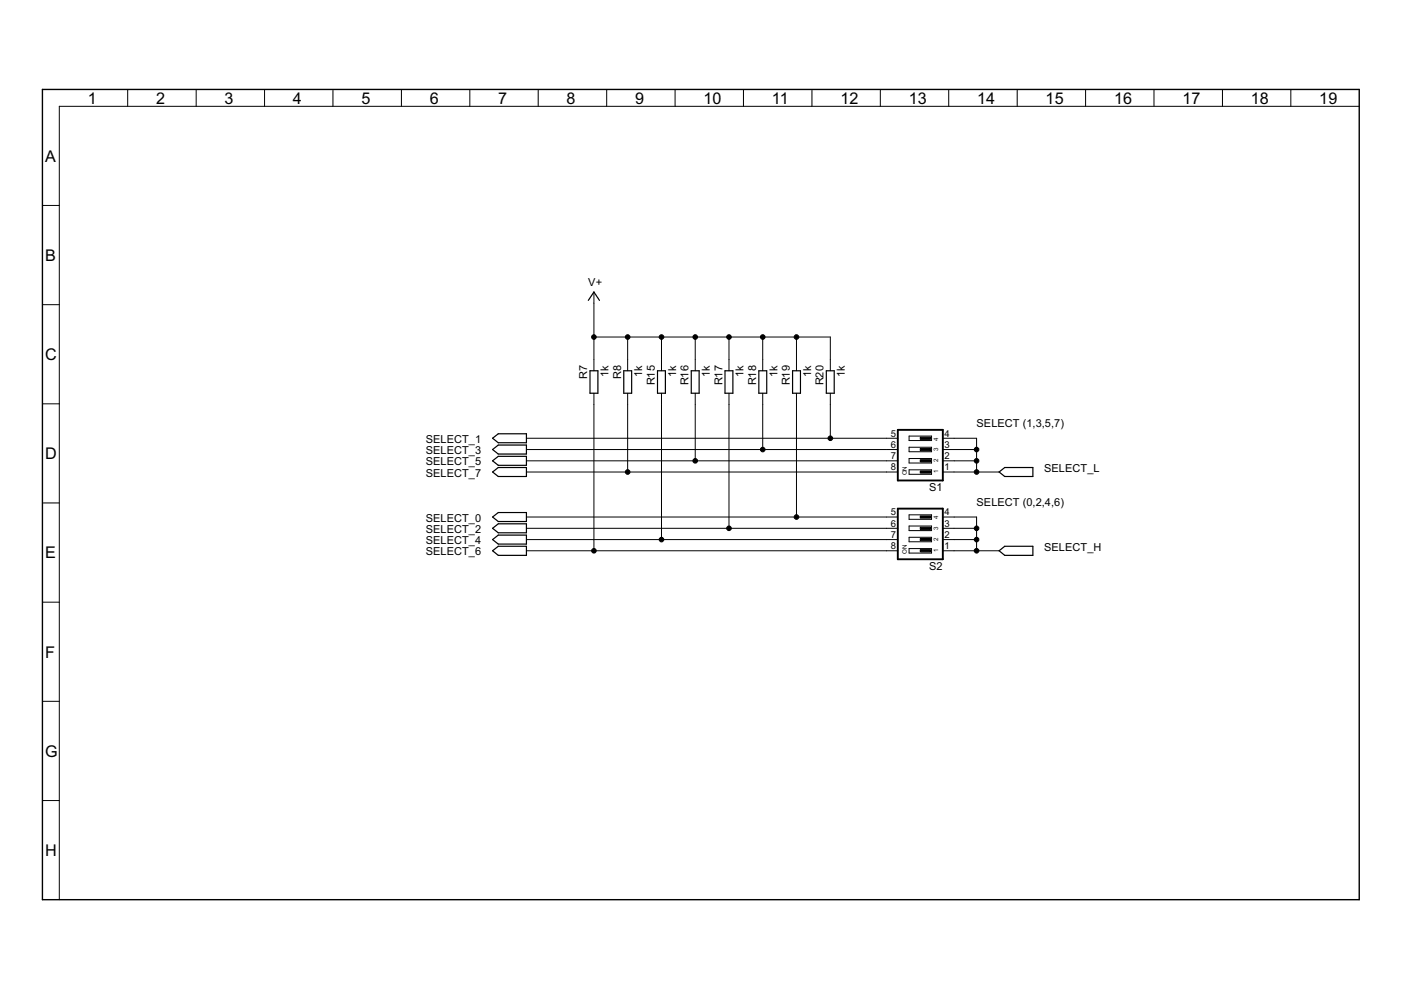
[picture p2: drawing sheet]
<svg xmlns="http://www.w3.org/2000/svg" width="297mm" height="210mm" viewBox="0 0 297 210" stroke-linecap="round" stroke-linejoin="round" font-family="sans-serif">
<g fill="#000" stroke="#000" stroke-width=".25">
<path d="M125.9 61.9l-1.2 1.8zM126.8 78.6v4.8zM125.1 78.6h1.7zM125.9 61.9l1.2 1.8zM133.9 78.6v4.8zM132.2 78.6h1.7zM141.1 78.6v4.8zM139.4 78.6h1.7zM148.2 78.6v4.8zM146.6 78.6h1.6zM155.4 78.6v4.8zM153.7 78.6h1.7z"/>
<path d="M162.6 78.6v4.8zM160.9 78.6h1.7zM169.7 78.6v4.8zM168 78.6h1.7zM176.9 78.6v4.8zM175.2 78.6h1.7zM104.4 92.9l1.2 1zM104.4 95.3l1.2 1zM104.4 97.7l1.2 1zM105.6 93.9h6zM104.4 92.9l1.2-.9zM105.6 96.3h6z"/>
<path d="M104.4 95.3l1.2-.9zM105.6 98.7h6zM104.4 97.7l1.2-.9zM104.4 100.1l1.2-1zM111.6 92v1.9zM105.6 92h6zM111.6 94.4v1.9zM105.6 94.4h6zM111.6 96.8v1.9zM105.6 96.8h6zM105.6 99.1h6zM125.1 78.6v4.8z"/>
<path d="M125.1 83.4h1.7zM132.2 78.6v4.8zM132.2 83.4h1.7zM139.4 78.6v4.8zM139.4 83.4h1.7zM146.6 78.6v4.8zM146.6 83.4h1.6zM153.7 78.6v4.8zM153.7 83.4h1.7zM160.9 78.6v4.8zM160.9 83.4h1.7zM168 78.6v4.8z"/>
<path d="M168 83.4h1.7zM175.2 78.6v4.8zM175.2 83.4h1.7zM211.8 100.1l1.2-1zM213 99.1h6zM104.4 100.1l1.2 .9zM104.4 109.6l1.2 1zM104.4 112l1.2 1zM104.4 114.4l1.2 1zM104.4 116.8l1.2 1zM105.6 101h6zM105.6 110.6h6z"/>
<path d="M104.4 109.6l1.2-.9zM105.6 113h6zM104.4 112l1.2-.9zM105.6 115.4h6zM104.4 114.4l1.2-.9zM105.6 117.8h6zM104.4 116.8l1.2-1zM111.6 99.1v1.9zM111.6 108.7v1.9zM105.6 108.7h6zM111.6 111.1v1.9zM105.6 111.1h6z"/>
<path d="M111.6 113.5v1.9zM105.6 113.5h6zM111.6 115.8v2zM105.6 115.8h6zM211.8 100.1l1.2 .9zM211.8 116.8l1.2 1zM213 101h6zM213 117.8h6zM211.8 116.8l1.2-1zM219 99.1v1.9zM219 115.8v2zM213 115.8h6z"/>
</g>
<g fill="#000" stroke="#000" stroke-width=".21">
<path d="M27.1 19v3.5zM41.6 19v3.5zM56.1 19v3.5zM70.6 19v3.5zM85.1 19v3.5zM99.6 19v3.5zM114.1 19v3.5zM128.6 19v3.5zM143.1 19v3.5zM157.6 19v3.5zM172.1 19v3.5zM186.6 19v3.5z"/>
<path d="M201.1 19v3.5zM215.7 19v3.5zM230.2 19v3.5zM244.7 19v3.5zM259.2 19v3.5zM273.7 19v3.5zM12.6 22.5v168.3zM12.6 22.5h275.6zM9 43.6h3.6zM9 64.6h3.6zM125.9 76.2v2.4zM125.9 61.9v2.4z"/>
<path d="M125.9 64.3v7.2zM125.9 71.5v4.7zM125.9 71.5h7.2zM133.1 76.2v2.4zM133.1 71.5h7.2zM133.1 71.5v4.7zM140.3 76.2v2.4zM140.3 71.5h7.1zM140.3 71.5v4.7zM147.4 76.2v2.4zM147.4 71.5h7.2zM147.4 71.5v4.7z"/>
<path d="M154.6 76.2v2.4zM154.6 71.5h7.1zM154.6 71.5v4.7zM161.7 76.2v2.4zM161.7 71.5h7.2zM161.7 71.5v4.7zM168.9 76.2v2.4zM168.9 71.5h7.1zM168.9 71.5v4.7zM176 76.2v2.4zM176 71.5v4.7zM9 85.6h3.6z"/>
<path d="M111.6 95.3h50.1zM111.6 97.7h35.8zM125.9 83.4v2.4zM133.1 83.4v2.4zM140.3 83.4v2.4zM147.4 83.4v2.4zM147.4 97.7h40.6zM147.4 85.8v11.9zM154.6 83.4v2.4zM161.7 83.4v2.4zM161.7 85.8v9.5zM168.9 83.4v2.4z"/>
<path d="M176 83.4v2.4zM176 85.8v7.1zM111.6 92.9h64.4zM188 92.9h2.4zM188 95.3h2.4zM188 97.7h2.4zM176 92.9h12zM161.7 95.3h26.3zM192.7 99.6h4.8zM192.7 97.2v1zM192.7 97.2h4.8zM192.7 94.8v1z"/>
<path d="M192.7 94.8h4.8zM192.7 92.5v.9zM192.7 92.5h4.8zM197.5 99.6v1zM197.5 97.2v1zM192.7 98.2h4.8zM197.5 94.8v1zM192.7 95.8h4.8zM197.5 92.5v.9zM192.7 93.4h4.8zM199.9 97.7h2.4zM199.9 95.3h2.4z"/>
<path d="M199.9 92.9h2.4zM202.3 92.9h4.8zM202.3 95.3h4.8zM202.3 97.7h4.8zM207.1 92.9v2.4zM207.1 95.3v2.4zM207.1 97.7v2.4zM9 106.6h3.6zM111.6 112h43zM125.9 85.8v31zM111.6 116.8h14.3zM133.1 85.8v14.3z"/>
<path d="M111.6 100.1h21.5zM140.3 85.8v28.6zM140.3 114.4h47.7zM111.6 114.4h28.7zM154.6 85.8v26.2zM168.9 85.8v23.8zM111.6 109.6h57.3zM188 100.1h2.4zM188 109.6h2.4zM188 112h2.4zM188 114.4h2.4zM188 116.8h2.4z"/>
<path d="M154.6 112h33.4zM125.9 116.8h62.1zM133.1 100.1h54.9zM168.9 109.6h19.1zM192.7 99.6v1zM192.7 116.3v1zM192.7 116.3h4.8zM192.7 113.9v1zM192.7 113.9h4.8zM192.7 111.5v1zM192.7 111.5h4.8zM192.7 109.2v.9z"/>
<path d="M192.7 109.2h4.8zM192.7 100.6h4.8zM197.5 116.3v1zM192.7 117.3h4.8zM197.5 113.9v1zM192.7 114.9h4.8zM197.5 111.5v1zM192.7 112.5h4.8zM197.5 109.2v.9zM192.7 110.1h4.8zM199.9 100.1h2.4zM199.9 116.8h2.4z"/>
<path d="M199.9 114.4h2.4zM199.9 112h2.4zM199.9 109.6h2.4zM202.3 100.1h4.8zM202.3 109.6h4.8zM202.3 112h4.8zM202.3 114.4h4.8zM202.3 116.8h4.8zM207.1 100.1h4.7zM207.1 109.6v2.4zM207.1 112v2.4zM207.1 114.4v2.4z"/>
<path d="M207.1 116.8h4.7zM9 127.7h3.6zM9 148.7h3.6zM9 169.7h3.6z"/>
<circle cx="125.9" cy="71.5" r=".49"/>
<circle cx="133.1" cy="71.5" r=".49"/>
<circle cx="140.3" cy="71.5" r=".49"/>
<circle cx="147.4" cy="71.5" r=".49"/>
<circle cx="154.6" cy="71.5" r=".49"/>
<circle cx="161.7" cy="71.5" r=".49"/>
<circle cx="168.9" cy="71.5" r=".49"/>
<circle cx="147.4" cy="97.7" r=".49"/>
<circle cx="161.7" cy="95.3" r=".49"/>
<circle cx="176" cy="92.9" r=".49"/>
<circle cx="207.1" cy="95.3" r=".49"/>
<circle cx="207.1" cy="97.7" r=".49"/>
<circle cx="125.9" cy="116.8" r=".49"/>
<circle cx="133.1" cy="100.1" r=".49"/>
<circle cx="140.3" cy="114.4" r=".49"/>
<circle cx="154.6" cy="112" r=".49"/>
<circle cx="168.9" cy="109.6" r=".49"/>
<circle cx="207.1" cy="114.4" r=".49"/>
<circle cx="207.1" cy="100.1" r=".49"/>
<circle cx="207.1" cy="112" r=".49"/>
<circle cx="207.1" cy="116.8" r=".49"/>
</g>
<path d="M190.4 91.1v10.8zM190.4 91.1h9.5zM190.4 101.9h9.5zM190.4 107.8v10.8zM190.4 118.6h9.5zM199.9 91.1v10.8zM199.9 107.8v10.8zM190.4 107.8h9.5z" fill="#000" stroke="#000" stroke-width=".4"/>
<path d="M195.1 99.8h2.2v.5h-2.2zM195.1 97.5h2.2v.4h-2.2zM195.1 95.1h2.2v.4h-2.2zM195.1 92.7h2.2v.5h-2.2zM195.1 116.5h2.2v.5h-2.2zM195.1 114.2h2.2v.4h-2.2zM195.1 111.8h2.2v.4h-2.2zM195.1 109.4h2.2v.5h-2.2z" fill="#000" stroke="#000" stroke-width=".21"/>
<path d="M9 19v171.8zM9 19h279.2zM9 190.8h279.2zM288.2 19v171.8z" fill="#000" stroke="#000" stroke-width=".3"/>
<g font-size="3.8">
<text x="18.6" y="22">1</text>
<text x="33.1" y="22">2</text>
<text x="47.6" y="22">3</text>
<text x="62.1" y="22">4</text>
<text x="76.6" y="22">5</text>
<text x="91.1" y="22">6</text>
<text x="105.6" y="22">7</text>
<text x="120.1" y="22">8</text>
<text x="134.6" y="22">9</text>
<text x="149.2" y="22">10</text>
<text x="163.7" y="22">11</text>
<text x="178.2" y="22">12</text>
<text x="192.7" y="22">13</text>
<text x="207.2" y="22">14</text>
<text x="221.7" y="22">15</text>
<text x="236.2" y="22">16</text>
<text x="250.7" y="22">17</text>
<text x="265.2" y="22">18</text>
<text x="279.7" y="22">19</text>
<text x="9.6" y="34.3">A</text>
<text x="9.6" y="55.3">B</text>
<text x="9.6" y="76.3">C</text>
<text x="9.6" y="97.4">D</text>
<text x="9.6" y="118.4">E</text>
<text x="9.6" y="139.4">F</text>
<text x="9.6" y="160.4">G</text>
<text x="9.6" y="181.5">H</text>
</g>
<g font-size="2.6">
<text x="124.7" y="60.7">V+</text>
<text x="124.5" y="80.4" transform="rotate(-90 124.5 80.4)">R7</text>
<text x="129" y="79.9" transform="rotate(-90 129 79.9)">1k</text>
<text x="131.7" y="80.4" transform="rotate(-90 131.7 80.4)">R8</text>
<text x="136.2" y="79.9" transform="rotate(-90 136.2 79.9)">1k</text>
<text x="138.8" y="81.7" transform="rotate(-90 138.8 81.7)">R15</text>
<text x="143.3" y="79.9" transform="rotate(-90 143.3 79.9)">1k</text>
<text x="146" y="81.7" transform="rotate(-90 146 81.7)">R16</text>
<text x="150.5" y="79.9" transform="rotate(-90 150.5 79.9)">1k</text>
<text x="153.1" y="81.7" transform="rotate(-90 153.1 81.7)">R17</text>
<text x="157.7" y="79.9" transform="rotate(-90 157.7 79.9)">1k</text>
<text x="160.3" y="81.7" transform="rotate(-90 160.3 81.7)">R18</text>
<text x="164.8" y="79.9" transform="rotate(-90 164.8 79.9)">1k</text>
<text x="167.5" y="81.7" transform="rotate(-90 167.5 81.7)">R19</text>
<text x="172" y="79.9" transform="rotate(-90 172 79.9)">1k</text>
<text x="174.6" y="81.7" transform="rotate(-90 174.6 81.7)">R20</text>
<text x="179.1" y="79.9" transform="rotate(-90 179.1 79.9)">1k</text>
<text x="90.3" y="93.9">SELECT_1</text>
<text x="207.1" y="90.5">SELECT (1,3,5,7)</text>
<text x="90.3" y="96.3">SELECT_3</text>
<text x="90.3" y="98.7">SELECT_5</text>
<text x="90.3" y="101">SELECT_7</text>
<text x="221.4" y="100.1">SELECT_L</text>
<text x="197" y="104.1">S1</text>
<text x="207.1" y="107.2">SELECT (0,2,4,6)</text>
<text x="90.3" y="113">SELECT_2</text>
<text x="90.3" y="110.6">SELECT_0</text>
<text x="90.3" y="115.4">SELECT_4</text>
<text x="90.3" y="117.7">SELECT_6</text>
<text x="221.4" y="116.8">SELECT_H</text>
<text x="197" y="120.8">S2</text>
</g>
<g font-size="2.2">
<text x="188.9" y="92.6">5</text>
<text x="188.9" y="95">6</text>
<text x="200.2" y="95">3</text>
<text x="200.2" y="92.6">4</text>
<text x="188.9" y="97.4">7</text>
<text x="188.9" y="99.7">8</text>
<text x="200.2" y="99.7">1</text>
<text x="200.2" y="97.4">2</text>
<text x="188.9" y="109.3">5</text>
<text x="188.9" y="111.7">6</text>
<text x="200.2" y="111.7">3</text>
<text x="200.2" y="109.3">4</text>
<text x="188.9" y="114.1">7</text>
<text x="188.9" y="116.5">8</text>
<text x="200.2" y="116.5">1</text>
<text x="200.2" y="114.1">2</text>
</g>
<g font-size="1.5">
<text x="198.9" y="95.7" transform="rotate(-90 198.9 95.7)">3</text>
<text x="198.9" y="93.4" transform="rotate(-90 198.9 93.4)">4</text>
<text x="192.3" y="100.8" transform="rotate(-90 192.3 100.8)">ON</text>
<text x="198.9" y="100.3" transform="rotate(-90 198.9 100.3)">1</text>
<text x="198.9" y="98.1" transform="rotate(-90 198.9 98.1)">2</text>
<text x="198.9" y="112.4" transform="rotate(-90 198.9 112.4)">3</text>
<text x="198.9" y="110.1" transform="rotate(-90 198.9 110.1)">4</text>
<text x="192.3" y="117.5" transform="rotate(-90 192.3 117.5)">ON</text>
<text x="198.9" y="117" transform="rotate(-90 198.9 117)">1</text>
<text x="198.9" y="114.8" transform="rotate(-90 198.9 114.8)">2</text>
</g>
</svg>
